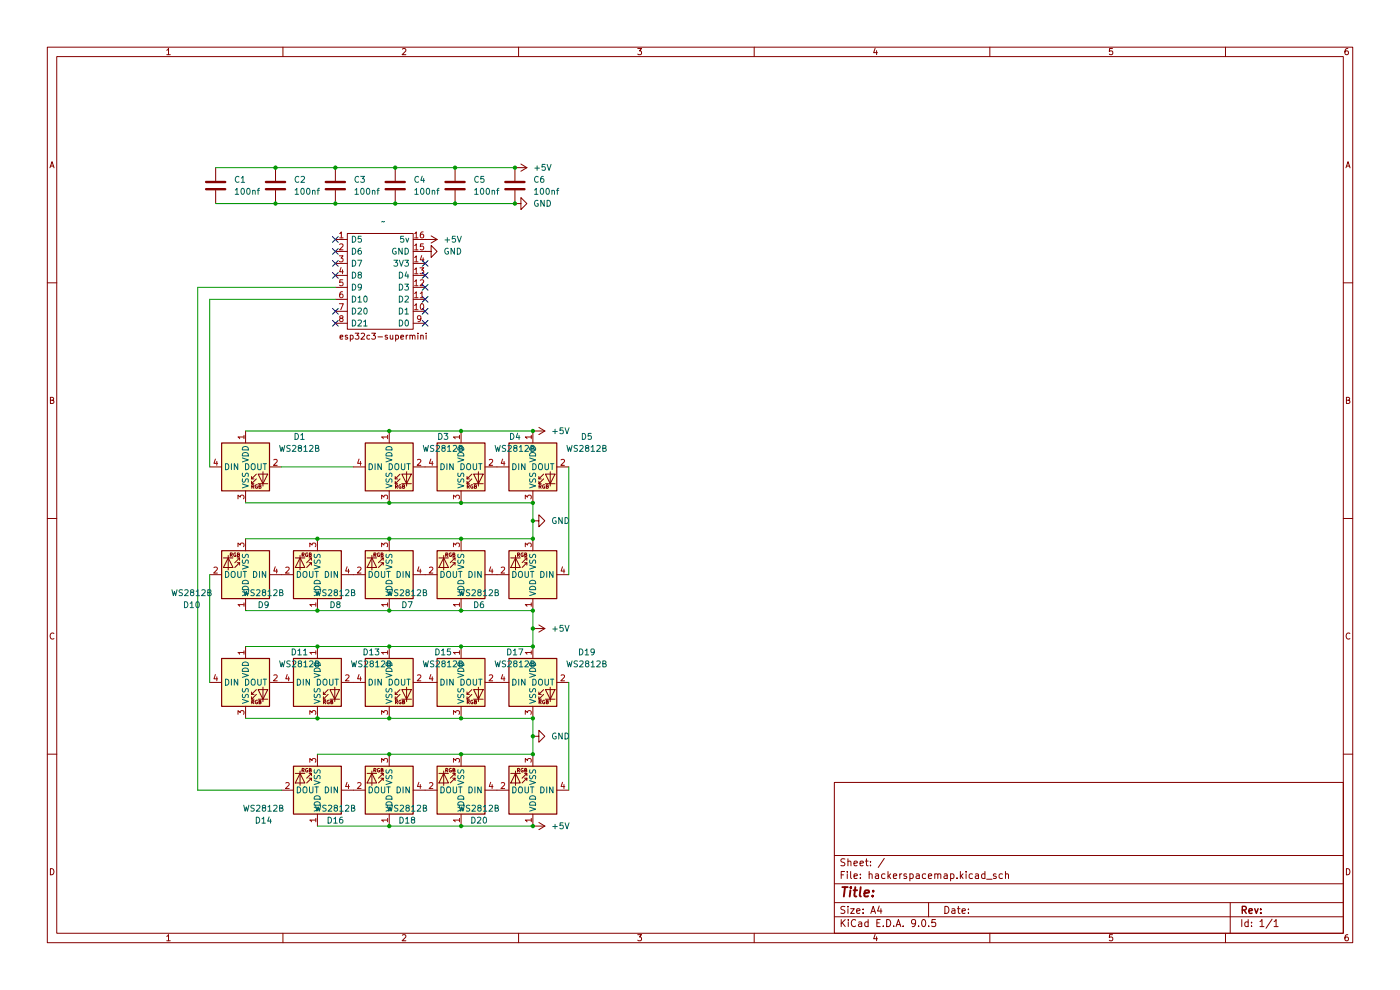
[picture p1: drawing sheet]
(kicad_sch
 (version 20250114)
 (generator "eeschema")
 (generator_version "9.0")
 (paper "A4")
 (lib_symbols
  (symbol "Device:C"
   (pin_numbers (hide yes))
   (pin_names
    (offset 0.254)) (exclude_from_sim no) (in_bom yes) (on_board yes)
   (property "Reference" "C" (at 0.635 2.54 0) (effects (font (size 1.27 1.27)) (justify left)))
   (property "Value" "C" (at 0.635 -2.54 0) (effects (font (size 1.27 1.27)) (justify left)))
   (property "Footprint" "" (at 0.9652 -3.81 0) (effects (font (size 1.27 1.27)) (hide yes)))
   (property "Datasheet" "~" (at 0 0 0) (effects (font (size 1.27 1.27)) (hide yes)))
   (property "Description" "Unpolarized capacitor" (at 0 0 0) (effects (font (size 1.27 1.27)) (hide yes)))
   (symbol "C_0_1"
    (polyline (pts (xy -2.032 0.762) (xy 2.032 0.762)) (stroke (width 0.508) (type default)) (fill (type none)))
    (polyline (pts (xy -2.032 -0.762) (xy 2.032 -0.762)) (stroke (width 0.508) (type default)) (fill (type none))))
   (symbol "C_1_1"
    (pin passive line (at 0 3.81 270) (length 2.794) (name "~" (effects (font (size 1.27 1.27)))) (number "1" (effects (font (size 1.27 1.27)))))
    (pin passive line (at 0 -3.81 90) (length 2.794) (name "~" (effects (font (size 1.27 1.27)))) (number "2" (effects (font (size 1.27 1.27))))))
   (embedded_fonts no))
  (symbol "LED:WS2812B"
   (pin_names
    (offset 0.254)) (exclude_from_sim no) (in_bom yes) (on_board yes)
   (property "Reference" "D" (at 5.08 5.715 0) (effects (font (size 1.27 1.27)) (justify right bottom)))
   (property "Value" "WS2812B" (at 1.27 -5.715 0) (effects (font (size 1.27 1.27)) (justify left top)))
   (property "Footprint" "LED_SMD:LED_WS2812B_PLCC4_5.0x5.0mm_P3.2mm" (at 1.27 -7.62 0) (effects (font (size 1.27 1.27)) (justify left top) (hide yes)))
   (property "Datasheet" "https://cdn-shop.adafruit.com/datasheets/WS2812B.pdf" (at 2.54 -9.525 0) (effects (font (size 1.27 1.27)) (justify left top) (hide yes)))
   (property "Description" "RGB LED with integrated controller" (at 0 0 0) (effects (font (size 1.27 1.27)) (hide yes)))
   (symbol "WS2812B_0_0"
    (text "RGB" (at 2.286 -4.191 0) (effects (font (size 0.762 0.762)))))
   (symbol "WS2812B_0_1"
    (polyline (pts (xy 1.27 -2.54) (xy 1.778 -2.54)) (stroke (width 0) (type default)) (fill (type none)))
    (polyline (pts (xy 1.27 -3.556) (xy 1.778 -3.556)) (stroke (width 0) (type default)) (fill (type none)))
    (polyline (pts (xy 2.286 -1.524) (xy 1.27 -2.54) (xy 1.27 -2.032)) (stroke (width 0) (type default)) (fill (type none)))
    (polyline (pts (xy 2.286 -2.54) (xy 1.27 -3.556) (xy 1.27 -3.048)) (stroke (width 0) (type default)) (fill (type none)))
    (polyline (pts (xy 3.683 -1.016) (xy 3.683 -3.556) (xy 3.683 -4.064)) (stroke (width 0) (type default)) (fill (type none)))
    (polyline (pts (xy 4.699 -1.524) (xy 2.667 -1.524) (xy 3.683 -3.556) (xy 4.699 -1.524)) (stroke (width 0) (type default)) (fill (type none)))
    (polyline (pts (xy 4.699 -3.556) (xy 2.667 -3.556)) (stroke (width 0) (type default)) (fill (type none)))
    (rectangle (start 5.08 5.08) (end -5.08 -5.08) (stroke (width 0.254) (type default)) (fill (type background))))
   (symbol "WS2812B_1_1"
    (pin input line (at -7.62 0 0) (length 2.54) (name "DIN" (effects (font (size 1.27 1.27)))) (number "4" (effects (font (size 1.27 1.27)))))
    (pin power_in line (at 0 7.62 270) (length 2.54) (name "VDD" (effects (font (size 1.27 1.27)))) (number "1" (effects (font (size 1.27 1.27)))))
    (pin power_in line (at 0 -7.62 90) (length 2.54) (name "VSS" (effects (font (size 1.27 1.27)))) (number "3" (effects (font (size 1.27 1.27)))))
    (pin output line (at 7.62 0 180) (length 2.54) (name "DOUT" (effects (font (size 1.27 1.27)))) (number "2" (effects (font (size 1.27 1.27))))))
   (embedded_fonts no))
  (symbol "hsparts:esp32c3" (exclude_from_sim no) (in_bom yes) (on_board yes)
   (property "Reference" "U" (at 0 10.922 0) (effects (font (size 1.27 1.27)) (hide yes)))
   (property "Value" "" (at 0 0 0) (effects (font (size 1.27 1.27))))
   (property "Footprint" "" (at 0 0 0) (effects (font (size 1.27 1.27)) (hide yes)))
   (property "Datasheet" "" (at 0 0 0) (effects (font (size 1.27 1.27)) (hide yes)))
   (property "Description" "" (at 0 0 0) (effects (font (size 1.27 1.27)) (hide yes)))
   (symbol "esp32c3_0_1"
    (rectangle (start -6.35 10.16) (end 7.62 -10.16) (stroke (width 0) (type default)) (fill (type none))))
   (symbol "esp32c3_1_1"
    (text "esp32c3-supermini" (at 1.27 -11.684 0) (effects (font (size 1.27 1.27))))
    (pin passive line (at -8.89 8.89 0) (length 2.54) (name "D5" (effects (font (size 1.27 1.27)))) (number "1" (effects (font (size 1.27 1.27)))))
    (pin passive line (at -8.89 6.35 0) (length 2.54) (name "D6" (effects (font (size 1.27 1.27)))) (number "2" (effects (font (size 1.27 1.27)))))
    (pin passive line (at -8.89 3.81 0) (length 2.54) (name "D7" (effects (font (size 1.27 1.27)))) (number "3" (effects (font (size 1.27 1.27)))))
    (pin passive line (at -8.89 1.27 0) (length 2.54) (name "D8" (effects (font (size 1.27 1.27)))) (number "4" (effects (font (size 1.27 1.27)))))
    (pin passive line (at -8.89 -1.27 0) (length 2.54) (name "D9" (effects (font (size 1.27 1.27)))) (number "5" (effects (font (size 1.27 1.27)))))
    (pin passive line (at -8.89 -3.81 0) (length 2.54) (name "D10" (effects (font (size 1.27 1.27)))) (number "6" (effects (font (size 1.27 1.27)))))
    (pin passive line (at -8.89 -6.35 0) (length 2.54) (name "D20" (effects (font (size 1.27 1.27)))) (number "7" (effects (font (size 1.27 1.27)))))
    (pin passive line (at -8.89 -8.89 0) (length 2.54) (name "D21" (effects (font (size 1.27 1.27)))) (number "8" (effects (font (size 1.27 1.27)))))
    (pin passive line (at 10.16 8.89 180) (length 2.54) (name "5v" (effects (font (size 1.27 1.27)))) (number "16" (effects (font (size 1.27 1.27)))))
    (pin passive line (at 10.16 6.35 180) (length 2.54) (name "GND" (effects (font (size 1.27 1.27)))) (number "15" (effects (font (size 1.27 1.27)))))
    (pin passive line (at 10.16 3.81 180) (length 2.54) (name "3V3" (effects (font (size 1.27 1.27)))) (number "14" (effects (font (size 1.27 1.27)))))
    (pin passive line (at 10.16 1.27 180) (length 2.54) (name "D4" (effects (font (size 1.27 1.27)))) (number "13" (effects (font (size 1.27 1.27)))))
    (pin passive line (at 10.16 -1.27 180) (length 2.54) (name "D3" (effects (font (size 1.27 1.27)))) (number "12" (effects (font (size 1.27 1.27)))))
    (pin passive line (at 10.16 -3.81 180) (length 2.54) (name "D2" (effects (font (size 1.27 1.27)))) (number "11" (effects (font (size 1.27 1.27)))))
    (pin passive line (at 10.16 -6.35 180) (length 2.54) (name "D1" (effects (font (size 1.27 1.27)))) (number "10" (effects (font (size 1.27 1.27)))))
    (pin passive line (at 10.16 -8.89 180) (length 2.54) (name "D0" (effects (font (size 1.27 1.27)))) (number "9" (effects (font (size 1.27 1.27))))))
   (embedded_fonts no))
  (symbol "power:+5V"
   (power)
   (pin_numbers (hide yes))
   (pin_names
    (offset 0) (hide yes)) (exclude_from_sim no) (in_bom yes) (on_board yes)
   (property "Reference" "#PWR" (at 0 -3.81 0) (effects (font (size 1.27 1.27)) (hide yes)))
   (property "Value" "+5V" (at 0 3.556 0) (effects (font (size 1.27 1.27))))
   (property "Footprint" "" (at 0 0 0) (effects (font (size 1.27 1.27)) (hide yes)))
   (property "Datasheet" "" (at 0 0 0) (effects (font (size 1.27 1.27)) (hide yes)))
   (property "Description" "Power symbol creates a global label with name \"+5V\"" (at 0 0 0) (effects (font (size 1.27 1.27)) (hide yes)))
   (symbol "+5V_0_1"
    (polyline (pts (xy -0.762 1.27) (xy 0 2.54)) (stroke (width 0) (type default)) (fill (type none)))
    (polyline (pts (xy 0 2.54) (xy 0.762 1.27)) (stroke (width 0) (type default)) (fill (type none)))
    (polyline (pts (xy 0 0) (xy 0 2.54)) (stroke (width 0) (type default)) (fill (type none))))
   (symbol "+5V_1_1"
    (pin power_in line (at 0 0 90) (length 0) (name "~" (effects (font (size 1.27 1.27)))) (number "1" (effects (font (size 1.27 1.27))))))
   (embedded_fonts no))
  (symbol "power:GND"
   (power)
   (pin_numbers (hide yes))
   (pin_names
    (offset 0) (hide yes)) (exclude_from_sim no) (in_bom yes) (on_board yes)
   (property "Reference" "#PWR" (at 0 -6.35 0) (effects (font (size 1.27 1.27)) (hide yes)))
   (property "Value" "GND" (at 0 -3.81 0) (effects (font (size 1.27 1.27))))
   (property "Footprint" "" (at 0 0 0) (effects (font (size 1.27 1.27)) (hide yes)))
   (property "Datasheet" "" (at 0 0 0) (effects (font (size 1.27 1.27)) (hide yes)))
   (property "Description" "Power symbol creates a global label with name \"GND\" , ground" (at 0 0 0) (effects (font (size 1.27 1.27)) (hide yes)))
   (symbol "GND_0_1"
    (polyline (pts (xy 0 0) (xy 0 -1.27) (xy 1.27 -1.27) (xy 0 -2.54) (xy -1.27 -1.27) (xy 0 -1.27)) (stroke (width 0) (type default)) (fill (type none))))
   (symbol "GND_1_1"
    (pin power_in line (at 0 0 270) (length 0) (name "~" (effects (font (size 1.27 1.27)))) (number "1" (effects (font (size 1.27 1.27))))))
   (embedded_fonts no)))
 (junction
  (at 71.12 35.56)
  (diameter 0)
  (color 0 0 0 0))
 (junction
  (at 82.55 137.16)
  (diameter 0)
  (color 0 0 0 0))
 (junction
  (at 113.03 106.68)
  (diameter 0)
  (color 0 0 0 0))
 (junction
  (at 97.79 152.4)
  (diameter 0)
  (color 0 0 0 0))
 (junction
  (at 113.03 91.44)
  (diameter 0)
  (color 0 0 0 0))
 (junction
  (at 113.03 160.02)
  (diameter 0)
  (color 0 0 0 0))
 (junction
  (at 83.82 35.56)
  (diameter 0)
  (color 0 0 0 0))
 (junction
  (at 113.03 152.4)
  (diameter 0)
  (color 0 0 0 0))
 (junction
  (at 97.79 160.02)
  (diameter 0)
  (color 0 0 0 0))
 (junction
  (at 97.79 129.54)
  (diameter 0)
  (color 0 0 0 0))
 (junction
  (at 113.03 156.21)
  (diameter 0)
  (color 0 0 0 0))
 (junction
  (at 113.03 129.54)
  (diameter 0)
  (color 0 0 0 0))
 (junction
  (at 113.03 110.49)
  (diameter 0)
  (color 0 0 0 0))
 (junction
  (at 97.79 91.44)
  (diameter 0)
  (color 0 0 0 0))
 (junction
  (at 96.52 43.18)
  (diameter 0)
  (color 0 0 0 0))
 (junction
  (at 67.31 129.54)
  (diameter 0)
  (color 0 0 0 0))
 (junction
  (at 67.31 152.4)
  (diameter 0)
  (color 0 0 0 0))
 (junction
  (at 83.82 43.18)
  (diameter 0)
  (color 0 0 0 0))
 (junction
  (at 97.79 114.3)
  (diameter 0)
  (color 0 0 0 0))
 (junction
  (at 58.42 35.56)
  (diameter 0)
  (color 0 0 0 0))
 (junction
  (at 113.03 133.35)
  (diameter 0)
  (color 0 0 0 0))
 (junction
  (at 97.79 137.16)
  (diameter 0)
  (color 0 0 0 0))
 (junction
  (at 82.55 91.44)
  (diameter 0)
  (color 0 0 0 0))
 (junction
  (at 97.79 106.68)
  (diameter 0)
  (color 0 0 0 0))
 (junction
  (at 82.55 152.4)
  (diameter 0)
  (color 0 0 0 0))
 (junction
  (at 113.03 137.16)
  (diameter 0)
  (color 0 0 0 0))
 (junction
  (at 82.55 160.02)
  (diameter 0)
  (color 0 0 0 0))
 (junction
  (at 113.03 114.3)
  (diameter 0)
  (color 0 0 0 0))
 (junction
  (at 96.52 35.56)
  (diameter 0)
  (color 0 0 0 0))
 (junction
  (at 97.79 175.26)
  (diameter 0)
  (color 0 0 0 0))
 (junction
  (at 82.55 114.3)
  (diameter 0)
  (color 0 0 0 0))
 (junction
  (at 58.42 43.18)
  (diameter 0)
  (color 0 0 0 0))
 (junction
  (at 82.55 175.26)
  (diameter 0)
  (color 0 0 0 0))
 (junction
  (at 109.22 43.18)
  (diameter 0)
  (color 0 0 0 0))
 (junction
  (at 67.31 137.16)
  (diameter 0)
  (color 0 0 0 0))
 (junction
  (at 67.31 114.3)
  (diameter 0)
  (color 0 0 0 0))
 (junction
  (at 82.55 129.54)
  (diameter 0)
  (color 0 0 0 0))
 (junction
  (at 82.55 106.68)
  (diameter 0)
  (color 0 0 0 0))
 (junction
  (at 109.22 35.56)
  (diameter 0)
  (color 0 0 0 0))
 (junction
  (at 113.03 175.26)
  (diameter 0)
  (color 0 0 0 0))
 (junction
  (at 71.12 43.18)
  (diameter 0)
  (color 0 0 0 0))
 (no_connect
  (at 90.17 60.96))
 (no_connect
  (at 90.17 63.5))
 (no_connect
  (at 71.12 55.88))
 (no_connect
  (at 71.12 66.04))
 (no_connect
  (at 90.17 55.88))
 (no_connect
  (at 71.12 68.58))
 (no_connect
  (at 90.17 68.58))
 (no_connect
  (at 71.12 58.42))
 (no_connect
  (at 71.12 50.8))
 (no_connect
  (at 90.17 58.42))
 (no_connect
  (at 90.17 66.04))
 (no_connect
  (at 71.12 53.34))
 (wire
  (pts (xy 97.79 114.3) (xy 113.03 114.3))
  (stroke (width 0) (type default)))
 (wire
  (pts (xy 113.03 156.21) (xy 113.03 160.02))
  (stroke (width 0) (type default)))
 (wire
  (pts (xy 97.79 137.16) (xy 113.03 137.16))
  (stroke (width 0) (type default)))
 (wire
  (pts (xy 58.42 43.18) (xy 71.12 43.18))
  (stroke (width 0) (type default)))
 (wire
  (pts (xy 113.03 106.68) (xy 113.03 110.49))
  (stroke (width 0) (type default)))
 (wire
  (pts (xy 97.79 91.44) (xy 113.03 91.44))
  (stroke (width 0) (type default)))
 (wire
  (pts (xy 45.72 43.18) (xy 58.42 43.18))
  (stroke (width 0) (type default)))
 (wire
  (pts (xy 52.07 114.3) (xy 67.31 114.3))
  (stroke (width 0) (type default)))
 (wire
  (pts (xy 52.07 106.68) (xy 82.55 106.68))
  (stroke (width 0) (type default)))
 (wire
  (pts (xy 44.45 121.92) (xy 44.45 144.78))
  (stroke (width 0) (type default)))
 (wire
  (pts (xy 113.03 129.54) (xy 113.03 133.35))
  (stroke (width 0) (type default)))
 (wire
  (pts (xy 97.79 152.4) (xy 113.03 152.4))
  (stroke (width 0) (type default)))
 (wire
  (pts (xy 82.55 91.44) (xy 97.79 91.44))
  (stroke (width 0) (type default)))
 (wire
  (pts (xy 82.55 114.3) (xy 97.79 114.3))
  (stroke (width 0) (type default)))
 (wire
  (pts (xy 67.31 175.26) (xy 82.55 175.26))
  (stroke (width 0) (type default)))
 (wire
  (pts (xy 52.07 91.44) (xy 82.55 91.44))
  (stroke (width 0) (type default)))
 (wire
  (pts (xy 58.42 35.56) (xy 71.12 35.56))
  (stroke (width 0) (type default)))
 (wire
  (pts (xy 82.55 129.54) (xy 97.79 129.54))
  (stroke (width 0) (type default)))
 (wire
  (pts (xy 67.31 160.02) (xy 82.55 160.02))
  (stroke (width 0) (type default)))
 (wire
  (pts (xy 67.31 137.16) (xy 82.55 137.16))
  (stroke (width 0) (type default)))
 (wire
  (pts (xy 120.65 99.06) (xy 120.65 121.92))
  (stroke (width 0) (type default)))
 (wire
  (pts (xy 67.31 129.54) (xy 82.55 129.54))
  (stroke (width 0) (type default)))
 (wire
  (pts (xy 83.82 43.18) (xy 96.52 43.18))
  (stroke (width 0) (type default)))
 (wire
  (pts (xy 59.69 99.06) (xy 74.93 99.06))
  (stroke (width 0) (type default)))
 (wire
  (pts (xy 82.55 106.68) (xy 97.79 106.68))
  (stroke (width 0) (type default)))
 (wire
  (pts (xy 52.07 152.4) (xy 67.31 152.4))
  (stroke (width 0) (type default)))
 (wire
  (pts (xy 82.55 152.4) (xy 97.79 152.4))
  (stroke (width 0) (type default)))
 (wire
  (pts (xy 82.55 160.02) (xy 97.79 160.02))
  (stroke (width 0) (type default)))
 (wire
  (pts (xy 97.79 129.54) (xy 113.03 129.54))
  (stroke (width 0) (type default)))
 (wire
  (pts (xy 82.55 175.26) (xy 97.79 175.26))
  (stroke (width 0) (type default)))
 (wire
  (pts (xy 113.03 152.4) (xy 113.03 156.21))
  (stroke (width 0) (type default)))
 (wire
  (pts (xy 52.07 129.54) (xy 67.31 129.54))
  (stroke (width 0) (type default)))
 (wire
  (pts (xy 44.45 63.5) (xy 71.12 63.5))
  (stroke (width 0) (type default)))
 (wire
  (pts (xy 52.07 137.16) (xy 67.31 137.16))
  (stroke (width 0) (type default)))
 (wire
  (pts (xy 96.52 35.56) (xy 109.22 35.56))
  (stroke (width 0) (type default)))
 (wire
  (pts (xy 83.82 35.56) (xy 96.52 35.56))
  (stroke (width 0) (type default)))
 (wire
  (pts (xy 120.65 144.78) (xy 120.65 167.64))
  (stroke (width 0) (type default)))
 (wire
  (pts (xy 71.12 60.96) (xy 41.91 60.96))
  (stroke (width 0) (type default)))
 (wire
  (pts (xy 44.45 99.06) (xy 44.45 63.5))
  (stroke (width 0) (type default)))
 (wire
  (pts (xy 82.55 137.16) (xy 97.79 137.16))
  (stroke (width 0) (type default)))
 (wire
  (pts (xy 71.12 43.18) (xy 83.82 43.18))
  (stroke (width 0) (type default)))
 (wire
  (pts (xy 96.52 43.18) (xy 109.22 43.18))
  (stroke (width 0) (type default)))
 (wire
  (pts (xy 97.79 175.26) (xy 113.03 175.26))
  (stroke (width 0) (type default)))
 (wire
  (pts (xy 97.79 160.02) (xy 113.03 160.02))
  (stroke (width 0) (type default)))
 (wire
  (pts (xy 41.91 60.96) (xy 41.91 167.64))
  (stroke (width 0) (type default)))
 (wire
  (pts (xy 67.31 152.4) (xy 82.55 152.4))
  (stroke (width 0) (type default)))
 (wire
  (pts (xy 41.91 167.64) (xy 59.69 167.64))
  (stroke (width 0) (type default)))
 (wire
  (pts (xy 97.79 106.68) (xy 113.03 106.68))
  (stroke (width 0) (type default)))
 (wire
  (pts (xy 67.31 114.3) (xy 82.55 114.3))
  (stroke (width 0) (type default)))
 (wire
  (pts (xy 113.03 110.49) (xy 113.03 114.3))
  (stroke (width 0) (type default)))
 (wire
  (pts (xy 113.03 133.35) (xy 113.03 137.16))
  (stroke (width 0) (type default)))
 (wire
  (pts (xy 45.72 35.56) (xy 58.42 35.56))
  (stroke (width 0) (type default)))
 (wire
  (pts (xy 71.12 35.56) (xy 83.82 35.56))
  (stroke (width 0) (type default)))
 (symbol
  (lib_id "LED:WS2812B")
  (at 67.31 121.92 180)
  (unit 1)
  (exclude_from_sim no)
  (in_bom yes)
  (on_board yes)
  (dnp no)
  (fields_autoplaced yes)
  (property "Reference" "D9" (at 55.88 128.3402 0) (effects (font (size 1.27 1.27))))
  (property "Value" "WS2812B" (at 55.88 125.8002 0) (effects (font (size 1.27 1.27))))
  (property "Footprint" "hsparts:XINGLIGHT XL-0807RGBC-WS2812B-S" (at 66.04 114.3 0) (effects (font (size 1.27 1.27)) (justify left top) (hide yes)))
  (property "Datasheet" "https://cdn-shop.adafruit.com/datasheets/WS2812B.pdf" (at 64.77 112.395 0) (effects (font (size 1.27 1.27)) (justify left top) (hide yes)))
  (property "Description" "RGB LED with integrated controller" (at 67.31 121.92 0) (effects (font (size 1.27 1.27)) (hide yes)))
  (pin "2")
  (pin "3")
  (pin "4")
  (pin "1"))
 (symbol
  (lib_id "LED:WS2812B")
  (at 82.55 99.06 0)
  (unit 1)
  (exclude_from_sim no)
  (in_bom yes)
  (on_board yes)
  (dnp no)
  (fields_autoplaced yes)
  (property "Reference" "D3" (at 93.98 92.6398 0) (effects (font (size 1.27 1.27))))
  (property "Value" "WS2812B" (at 93.98 95.1798 0) (effects (font (size 1.27 1.27))))
  (property "Footprint" "hsparts:XINGLIGHT XL-0807RGBC-WS2812B-S" (at 83.82 106.68 0) (effects (font (size 1.27 1.27)) (justify left top) (hide yes)))
  (property "Datasheet" "https://cdn-shop.adafruit.com/datasheets/WS2812B.pdf" (at 85.09 108.585 0) (effects (font (size 1.27 1.27)) (justify left top) (hide yes)))
  (property "Description" "RGB LED with integrated controller" (at 82.55 99.06 0) (effects (font (size 1.27 1.27)) (hide yes)))
  (pin "2")
  (pin "3")
  (pin "4")
  (pin "1"))
 (symbol
  (lib_id "LED:WS2812B")
  (at 97.79 121.92 180)
  (unit 1)
  (exclude_from_sim no)
  (in_bom yes)
  (on_board yes)
  (dnp no)
  (fields_autoplaced yes)
  (property "Reference" "D7" (at 86.36 128.3402 0) (effects (font (size 1.27 1.27))))
  (property "Value" "WS2812B" (at 86.36 125.8002 0) (effects (font (size 1.27 1.27))))
  (property "Footprint" "hsparts:XINGLIGHT XL-0807RGBC-WS2812B-S" (at 96.52 114.3 0) (effects (font (size 1.27 1.27)) (justify left top) (hide yes)))
  (property "Datasheet" "https://cdn-shop.adafruit.com/datasheets/WS2812B.pdf" (at 95.25 112.395 0) (effects (font (size 1.27 1.27)) (justify left top) (hide yes)))
  (property "Description" "RGB LED with integrated controller" (at 97.79 121.92 0) (effects (font (size 1.27 1.27)) (hide yes)))
  (pin "2")
  (pin "3")
  (pin "4")
  (pin "1"))
 (symbol
  (lib_id "Device:C")
  (at 71.12 39.37 0)
  (unit 1)
  (exclude_from_sim no)
  (in_bom yes)
  (on_board yes)
  (dnp no)
  (fields_autoplaced yes)
  (property "Reference" "C3" (at 74.93 38.0999 0) (effects (font (size 1.27 1.27)) (justify left)))
  (property "Value" "100nf" (at 74.93 40.6399 0) (effects (font (size 1.27 1.27)) (justify left)))
  (property "Footprint" "Capacitor_SMD:C_0805_2012Metric_Pad1.18x1.45mm_HandSolder" (at 72.0852 43.18 0) (effects (font (size 1.27 1.27)) (hide yes)))
  (property "Datasheet" "~" (at 71.12 39.37 0) (effects (font (size 1.27 1.27)) (hide yes)))
  (property "Description" "Unpolarized capacitor" (at 71.12 39.37 0) (effects (font (size 1.27 1.27)) (hide yes)))
  (pin "1")
  (pin "2"))
 (symbol
  (lib_id "LED:WS2812B")
  (at 82.55 144.78 0)
  (unit 1)
  (exclude_from_sim no)
  (in_bom yes)
  (on_board yes)
  (dnp no)
  (fields_autoplaced yes)
  (property "Reference" "D15" (at 93.98 138.3598 0) (effects (font (size 1.27 1.27))))
  (property "Value" "WS2812B" (at 93.98 140.8998 0) (effects (font (size 1.27 1.27))))
  (property "Footprint" "hsparts:XINGLIGHT XL-0807RGBC-WS2812B-S_B_variant" (at 83.82 152.4 0) (effects (font (size 1.27 1.27)) (justify left top) (hide yes)))
  (property "Datasheet" "https://cdn-shop.adafruit.com/datasheets/WS2812B.pdf" (at 85.09 154.305 0) (effects (font (size 1.27 1.27)) (justify left top) (hide yes)))
  (property "Description" "RGB LED with integrated controller" (at 82.55 144.78 0) (effects (font (size 1.27 1.27)) (hide yes)))
  (pin "2")
  (pin "3")
  (pin "4")
  (pin "1"))
 (symbol
  (lib_id "power:+5V")
  (at 90.17 50.8 270)
  (unit 1)
  (exclude_from_sim no)
  (in_bom yes)
  (on_board yes)
  (dnp no)
  (fields_autoplaced yes)
  (property "Reference" "#PWR02" (at 86.36 50.8 0) (effects (font (size 1.27 1.27)) (hide yes)))
  (property "Value" "+5V" (at 93.98 50.7999 90) (effects (font (size 1.27 1.27)) (justify left)))
  (property "Footprint" "" (at 90.17 50.8 0) (effects (font (size 1.27 1.27)) (hide yes)))
  (property "Datasheet" "" (at 90.17 50.8 0) (effects (font (size 1.27 1.27)) (hide yes)))
  (property "Description" "Power symbol creates a global label with name \"+5V\"" (at 90.17 50.8 0) (effects (font (size 1.27 1.27)) (hide yes)))
  (pin "1"))
 (symbol
  (lib_id "power:+5V")
  (at 113.03 133.35 270)
  (unit 1)
  (exclude_from_sim no)
  (in_bom yes)
  (on_board yes)
  (dnp no)
  (fields_autoplaced yes)
  (property "Reference" "#PWR06" (at 109.22 133.35 0) (effects (font (size 1.27 1.27)) (hide yes)))
  (property "Value" "+5V" (at 116.84 133.3499 90) (effects (font (size 1.27 1.27)) (justify left)))
  (property "Footprint" "" (at 113.03 133.35 0) (effects (font (size 1.27 1.27)) (hide yes)))
  (property "Datasheet" "" (at 113.03 133.35 0) (effects (font (size 1.27 1.27)) (hide yes)))
  (property "Description" "Power symbol creates a global label with name \"+5V\"" (at 113.03 133.35 0) (effects (font (size 1.27 1.27)) (hide yes)))
  (pin "1"))
 (symbol
  (lib_id "power:GND")
  (at 109.22 43.18 90)
  (unit 1)
  (exclude_from_sim no)
  (in_bom yes)
  (on_board yes)
  (dnp no)
  (fields_autoplaced yes)
  (property "Reference" "#PWR09" (at 115.57 43.18 0) (effects (font (size 1.27 1.27)) (hide yes)))
  (property "Value" "GND" (at 113.03 43.1799 90) (effects (font (size 1.27 1.27)) (justify right)))
  (property "Footprint" "" (at 109.22 43.18 0) (effects (font (size 1.27 1.27)) (hide yes)))
  (property "Datasheet" "" (at 109.22 43.18 0) (effects (font (size 1.27 1.27)) (hide yes)))
  (property "Description" "Power symbol creates a global label with name \"GND\" , ground" (at 109.22 43.18 0) (effects (font (size 1.27 1.27)) (hide yes)))
  (pin "1"))
 (symbol
  (lib_id "Device:C")
  (at 83.82 39.37 0)
  (unit 1)
  (exclude_from_sim no)
  (in_bom yes)
  (on_board yes)
  (dnp no)
  (fields_autoplaced yes)
  (property "Reference" "C4" (at 87.63 38.0999 0) (effects (font (size 1.27 1.27)) (justify left)))
  (property "Value" "100nf" (at 87.63 40.6399 0) (effects (font (size 1.27 1.27)) (justify left)))
  (property "Footprint" "Capacitor_SMD:C_0805_2012Metric_Pad1.18x1.45mm_HandSolder" (at 84.7852 43.18 0) (effects (font (size 1.27 1.27)) (hide yes)))
  (property "Datasheet" "~" (at 83.82 39.37 0) (effects (font (size 1.27 1.27)) (hide yes)))
  (property "Description" "Unpolarized capacitor" (at 83.82 39.37 0) (effects (font (size 1.27 1.27)) (hide yes)))
  (pin "1")
  (pin "2"))
 (symbol
  (lib_id "LED:WS2812B")
  (at 97.79 99.06 0)
  (unit 1)
  (exclude_from_sim no)
  (in_bom yes)
  (on_board yes)
  (dnp no)
  (fields_autoplaced yes)
  (property "Reference" "D4" (at 109.22 92.6398 0) (effects (font (size 1.27 1.27))))
  (property "Value" "WS2812B" (at 109.22 95.1798 0) (effects (font (size 1.27 1.27))))
  (property "Footprint" "hsparts:XINGLIGHT XL-0807RGBC-WS2812B-S" (at 99.06 106.68 0) (effects (font (size 1.27 1.27)) (justify left top) (hide yes)))
  (property "Datasheet" "https://cdn-shop.adafruit.com/datasheets/WS2812B.pdf" (at 100.33 108.585 0) (effects (font (size 1.27 1.27)) (justify left top) (hide yes)))
  (property "Description" "RGB LED with integrated controller" (at 97.79 99.06 0) (effects (font (size 1.27 1.27)) (hide yes)))
  (pin "2")
  (pin "3")
  (pin "4")
  (pin "1"))
 (symbol
  (lib_id "hsparts:esp32c3")
  (at 80.01 59.69 0)
  (unit 1)
  (exclude_from_sim no)
  (in_bom yes)
  (on_board yes)
  (dnp no)
  (fields_autoplaced yes)
  (property "Reference" "U1" (at 80.01 48.768 0) (effects (font (size 1.27 1.27)) (hide yes)))
  (property "Value" "~" (at 81.28 46.99 0) (effects (font (size 1.27 1.27))))
  (property "Footprint" "hsparts:esp32c3" (at 80.01 59.69 0) (effects (font (size 1.27 1.27)) (hide yes)))
  (property "Datasheet" "" (at 80.01 59.69 0) (effects (font (size 1.27 1.27)) (hide yes)))
  (property "Description" "" (at 80.01 59.69 0) (effects (font (size 1.27 1.27)) (hide yes)))
  (pin "8")
  (pin "1")
  (pin "9")
  (pin "14")
  (pin "10")
  (pin "13")
  (pin "12")
  (pin "11")
  (pin "6")
  (pin "5")
  (pin "4")
  (pin "3")
  (pin "2")
  (pin "16")
  (pin "15")
  (pin "7"))
 (symbol
  (lib_id "power:GND")
  (at 90.17 53.34 90)
  (unit 1)
  (exclude_from_sim no)
  (in_bom yes)
  (on_board yes)
  (dnp no)
  (fields_autoplaced yes)
  (property "Reference" "#PWR01" (at 96.52 53.34 0) (effects (font (size 1.27 1.27)) (hide yes)))
  (property "Value" "GND" (at 93.98 53.3399 90) (effects (font (size 1.27 1.27)) (justify right)))
  (property "Footprint" "" (at 90.17 53.34 0) (effects (font (size 1.27 1.27)) (hide yes)))
  (property "Datasheet" "" (at 90.17 53.34 0) (effects (font (size 1.27 1.27)) (hide yes)))
  (property "Description" "Power symbol creates a global label with name \"GND\" , ground" (at 90.17 53.34 0) (effects (font (size 1.27 1.27)) (hide yes)))
  (pin "1"))
 (symbol
  (lib_id "LED:WS2812B")
  (at 52.07 121.92 180)
  (unit 1)
  (exclude_from_sim no)
  (in_bom yes)
  (on_board yes)
  (dnp no)
  (fields_autoplaced yes)
  (property "Reference" "D10" (at 40.64 128.3402 0) (effects (font (size 1.27 1.27))))
  (property "Value" "WS2812B" (at 40.64 125.8002 0) (effects (font (size 1.27 1.27))))
  (property "Footprint" "hsparts:XINGLIGHT XL-0807RGBC-WS2812B-S" (at 50.8 114.3 0) (effects (font (size 1.27 1.27)) (justify left top) (hide yes)))
  (property "Datasheet" "https://cdn-shop.adafruit.com/datasheets/WS2812B.pdf" (at 49.53 112.395 0) (effects (font (size 1.27 1.27)) (justify left top) (hide yes)))
  (property "Description" "RGB LED with integrated controller" (at 52.07 121.92 0) (effects (font (size 1.27 1.27)) (hide yes)))
  (pin "2")
  (pin "3")
  (pin "4")
  (pin "1"))
 (symbol
  (lib_id "LED:WS2812B")
  (at 82.55 121.92 180)
  (unit 1)
  (exclude_from_sim no)
  (in_bom yes)
  (on_board yes)
  (dnp no)
  (fields_autoplaced yes)
  (property "Reference" "D8" (at 71.12 128.3402 0) (effects (font (size 1.27 1.27))))
  (property "Value" "WS2812B" (at 71.12 125.8002 0) (effects (font (size 1.27 1.27))))
  (property "Footprint" "hsparts:XINGLIGHT XL-0807RGBC-WS2812B-S" (at 81.28 114.3 0) (effects (font (size 1.27 1.27)) (justify left top) (hide yes)))
  (property "Datasheet" "https://cdn-shop.adafruit.com/datasheets/WS2812B.pdf" (at 80.01 112.395 0) (effects (font (size 1.27 1.27)) (justify left top) (hide yes)))
  (property "Description" "RGB LED with integrated controller" (at 82.55 121.92 0) (effects (font (size 1.27 1.27)) (hide yes)))
  (pin "2")
  (pin "3")
  (pin "4")
  (pin "1"))
 (symbol
  (lib_id "Device:C")
  (at 45.72 39.37 0)
  (unit 1)
  (exclude_from_sim no)
  (in_bom yes)
  (on_board yes)
  (dnp no)
  (fields_autoplaced yes)
  (property "Reference" "C1" (at 49.53 38.0999 0) (effects (font (size 1.27 1.27)) (justify left)))
  (property "Value" "100nf" (at 49.53 40.6399 0) (effects (font (size 1.27 1.27)) (justify left)))
  (property "Footprint" "Capacitor_SMD:C_0805_2012Metric_Pad1.18x1.45mm_HandSolder" (at 46.6852 43.18 0) (effects (font (size 1.27 1.27)) (hide yes)))
  (property "Datasheet" "~" (at 45.72 39.37 0) (effects (font (size 1.27 1.27)) (hide yes)))
  (property "Description" "Unpolarized capacitor" (at 45.72 39.37 0) (effects (font (size 1.27 1.27)) (hide yes)))
  (pin "1")
  (pin "2"))
 (symbol
  (lib_id "power:GND")
  (at 113.03 156.21 90)
  (unit 1)
  (exclude_from_sim no)
  (in_bom yes)
  (on_board yes)
  (dnp no)
  (fields_autoplaced yes)
  (property "Reference" "#PWR04" (at 119.38 156.21 0) (effects (font (size 1.27 1.27)) (hide yes)))
  (property "Value" "GND" (at 116.84 156.2099 90) (effects (font (size 1.27 1.27)) (justify right)))
  (property "Footprint" "" (at 113.03 156.21 0) (effects (font (size 1.27 1.27)) (hide yes)))
  (property "Datasheet" "" (at 113.03 156.21 0) (effects (font (size 1.27 1.27)) (hide yes)))
  (property "Description" "Power symbol creates a global label with name \"GND\" , ground" (at 113.03 156.21 0) (effects (font (size 1.27 1.27)) (hide yes)))
  (pin "1"))
 (symbol
  (lib_id "power:+5V")
  (at 109.22 35.56 270)
  (unit 1)
  (exclude_from_sim no)
  (in_bom yes)
  (on_board yes)
  (dnp no)
  (fields_autoplaced yes)
  (property "Reference" "#PWR08" (at 105.41 35.56 0) (effects (font (size 1.27 1.27)) (hide yes)))
  (property "Value" "+5V" (at 113.03 35.5599 90) (effects (font (size 1.27 1.27)) (justify left)))
  (property "Footprint" "" (at 109.22 35.56 0) (effects (font (size 1.27 1.27)) (hide yes)))
  (property "Datasheet" "" (at 109.22 35.56 0) (effects (font (size 1.27 1.27)) (hide yes)))
  (property "Description" "Power symbol creates a global label with name \"+5V\"" (at 109.22 35.56 0) (effects (font (size 1.27 1.27)) (hide yes)))
  (pin "1"))
 (symbol
  (lib_id "power:GND")
  (at 113.03 110.49 90)
  (unit 1)
  (exclude_from_sim no)
  (in_bom yes)
  (on_board yes)
  (dnp no)
  (fields_autoplaced yes)
  (property "Reference" "#PWR03" (at 119.38 110.49 0) (effects (font (size 1.27 1.27)) (hide yes)))
  (property "Value" "GND" (at 116.84 110.4899 90) (effects (font (size 1.27 1.27)) (justify right)))
  (property "Footprint" "" (at 113.03 110.49 0) (effects (font (size 1.27 1.27)) (hide yes)))
  (property "Datasheet" "" (at 113.03 110.49 0) (effects (font (size 1.27 1.27)) (hide yes)))
  (property "Description" "Power symbol creates a global label with name \"GND\" , ground" (at 113.03 110.49 0) (effects (font (size 1.27 1.27)) (hide yes)))
  (pin "1"))
 (symbol
  (lib_id "LED:WS2812B")
  (at 82.55 167.64 180)
  (unit 1)
  (exclude_from_sim no)
  (in_bom yes)
  (on_board yes)
  (dnp no)
  (fields_autoplaced yes)
  (property "Reference" "D16" (at 71.12 174.0602 0) (effects (font (size 1.27 1.27))))
  (property "Value" "WS2812B" (at 71.12 171.5202 0) (effects (font (size 1.27 1.27))))
  (property "Footprint" "hsparts:XINGLIGHT XL-0807RGBC-WS2812B-S" (at 81.28 160.02 0) (effects (font (size 1.27 1.27)) (justify left top) (hide yes)))
  (property "Datasheet" "https://cdn-shop.adafruit.com/datasheets/WS2812B.pdf" (at 80.01 158.115 0) (effects (font (size 1.27 1.27)) (justify left top) (hide yes)))
  (property "Description" "RGB LED with integrated controller" (at 82.55 167.64 0) (effects (font (size 1.27 1.27)) (hide yes)))
  (pin "2")
  (pin "3")
  (pin "4")
  (pin "1"))
 (symbol
  (lib_id "LED:WS2812B")
  (at 67.31 167.64 180)
  (unit 1)
  (exclude_from_sim no)
  (in_bom yes)
  (on_board yes)
  (dnp no)
  (fields_autoplaced yes)
  (property "Reference" "D14" (at 55.88 174.0602 0) (effects (font (size 1.27 1.27))))
  (property "Value" "WS2812B" (at 55.88 171.5202 0) (effects (font (size 1.27 1.27))))
  (property "Footprint" "hsparts:XINGLIGHT XL-0807RGBC-WS2812B-S" (at 66.04 160.02 0) (effects (font (size 1.27 1.27)) (justify left top) (hide yes)))
  (property "Datasheet" "https://cdn-shop.adafruit.com/datasheets/WS2812B.pdf" (at 64.77 158.115 0) (effects (font (size 1.27 1.27)) (justify left top) (hide yes)))
  (property "Description" "RGB LED with integrated controller" (at 67.31 167.64 0) (effects (font (size 1.27 1.27)) (hide yes)))
  (pin "2")
  (pin "3")
  (pin "4")
  (pin "1"))
 (symbol
  (lib_id "LED:WS2812B")
  (at 52.07 144.78 0)
  (unit 1)
  (exclude_from_sim no)
  (in_bom yes)
  (on_board yes)
  (dnp no)
  (fields_autoplaced yes)
  (property "Reference" "D11" (at 63.5 138.3598 0) (effects (font (size 1.27 1.27))))
  (property "Value" "WS2812B" (at 63.5 140.8998 0) (effects (font (size 1.27 1.27))))
  (property "Footprint" "hsparts:XINGLIGHT XL-0807RGBC-WS2812B-S" (at 53.34 152.4 0) (effects (font (size 1.27 1.27)) (justify left top) (hide yes)))
  (property "Datasheet" "https://cdn-shop.adafruit.com/datasheets/WS2812B.pdf" (at 54.61 154.305 0) (effects (font (size 1.27 1.27)) (justify left top) (hide yes)))
  (property "Description" "RGB LED with integrated controller" (at 52.07 144.78 0) (effects (font (size 1.27 1.27)) (hide yes)))
  (pin "2")
  (pin "3")
  (pin "4")
  (pin "1"))
 (symbol
  (lib_id "power:+5V")
  (at 113.03 175.26 270)
  (unit 1)
  (exclude_from_sim no)
  (in_bom yes)
  (on_board yes)
  (dnp no)
  (fields_autoplaced yes)
  (property "Reference" "#PWR07" (at 109.22 175.26 0) (effects (font (size 1.27 1.27)) (hide yes)))
  (property "Value" "+5V" (at 116.84 175.2599 90) (effects (font (size 1.27 1.27)) (justify left)))
  (property "Footprint" "" (at 113.03 175.26 0) (effects (font (size 1.27 1.27)) (hide yes)))
  (property "Datasheet" "" (at 113.03 175.26 0) (effects (font (size 1.27 1.27)) (hide yes)))
  (property "Description" "Power symbol creates a global label with name \"+5V\"" (at 113.03 175.26 0) (effects (font (size 1.27 1.27)) (hide yes)))
  (pin "1"))
 (symbol
  (lib_id "LED:WS2812B")
  (at 113.03 121.92 180)
  (unit 1)
  (exclude_from_sim no)
  (in_bom yes)
  (on_board yes)
  (dnp no)
  (fields_autoplaced yes)
  (property "Reference" "D6" (at 101.6 128.3402 0) (effects (font (size 1.27 1.27))))
  (property "Value" "WS2812B" (at 101.6 125.8002 0) (effects (font (size 1.27 1.27))))
  (property "Footprint" "hsparts:XINGLIGHT XL-0807RGBC-WS2812B-S" (at 111.76 114.3 0) (effects (font (size 1.27 1.27)) (justify left top) (hide yes)))
  (property "Datasheet" "https://cdn-shop.adafruit.com/datasheets/WS2812B.pdf" (at 110.49 112.395 0) (effects (font (size 1.27 1.27)) (justify left top) (hide yes)))
  (property "Description" "RGB LED with integrated controller" (at 113.03 121.92 0) (effects (font (size 1.27 1.27)) (hide yes)))
  (pin "2")
  (pin "3")
  (pin "4")
  (pin "1"))
 (symbol
  (lib_id "Device:C")
  (at 58.42 39.37 0)
  (unit 1)
  (exclude_from_sim no)
  (in_bom yes)
  (on_board yes)
  (dnp no)
  (fields_autoplaced yes)
  (property "Reference" "C2" (at 62.23 38.0999 0) (effects (font (size 1.27 1.27)) (justify left)))
  (property "Value" "100nf" (at 62.23 40.6399 0) (effects (font (size 1.27 1.27)) (justify left)))
  (property "Footprint" "Capacitor_SMD:C_0805_2012Metric_Pad1.18x1.45mm_HandSolder" (at 59.3852 43.18 0) (effects (font (size 1.27 1.27)) (hide yes)))
  (property "Datasheet" "~" (at 58.42 39.37 0) (effects (font (size 1.27 1.27)) (hide yes)))
  (property "Description" "Unpolarized capacitor" (at 58.42 39.37 0) (effects (font (size 1.27 1.27)) (hide yes)))
  (pin "1")
  (pin "2"))
 (symbol
  (lib_id "LED:WS2812B")
  (at 113.03 99.06 0)
  (unit 1)
  (exclude_from_sim no)
  (in_bom yes)
  (on_board yes)
  (dnp no)
  (fields_autoplaced yes)
  (property "Reference" "D5" (at 124.46 92.6398 0) (effects (font (size 1.27 1.27))))
  (property "Value" "WS2812B" (at 124.46 95.1798 0) (effects (font (size 1.27 1.27))))
  (property "Footprint" "hsparts:XINGLIGHT XL-0807RGBC-WS2812B-S" (at 114.3 106.68 0) (effects (font (size 1.27 1.27)) (justify left top) (hide yes)))
  (property "Datasheet" "https://cdn-shop.adafruit.com/datasheets/WS2812B.pdf" (at 115.57 108.585 0) (effects (font (size 1.27 1.27)) (justify left top) (hide yes)))
  (property "Description" "RGB LED with integrated controller" (at 113.03 99.06 0) (effects (font (size 1.27 1.27)) (hide yes)))
  (pin "2")
  (pin "3")
  (pin "4")
  (pin "1"))
 (symbol
  (lib_id "LED:WS2812B")
  (at 67.31 144.78 0)
  (unit 1)
  (exclude_from_sim no)
  (in_bom yes)
  (on_board yes)
  (dnp no)
  (fields_autoplaced yes)
  (property "Reference" "D13" (at 78.74 138.3598 0) (effects (font (size 1.27 1.27))))
  (property "Value" "WS2812B" (at 78.74 140.8998 0) (effects (font (size 1.27 1.27))))
  (property "Footprint" "hsparts:XINGLIGHT XL-0807RGBC-WS2812B-S_C_variant" (at 68.58 152.4 0) (effects (font (size 1.27 1.27)) (justify left top) (hide yes)))
  (property "Datasheet" "https://cdn-shop.adafruit.com/datasheets/WS2812B.pdf" (at 69.85 154.305 0) (effects (font (size 1.27 1.27)) (justify left top) (hide yes)))
  (property "Description" "RGB LED with integrated controller" (at 67.31 144.78 0) (effects (font (size 1.27 1.27)) (hide yes)))
  (pin "2")
  (pin "3")
  (pin "4")
  (pin "1"))
 (symbol
  (lib_id "LED:WS2812B")
  (at 97.79 167.64 180)
  (unit 1)
  (exclude_from_sim no)
  (in_bom yes)
  (on_board yes)
  (dnp no)
  (fields_autoplaced yes)
  (property "Reference" "D18" (at 86.36 174.0602 0) (effects (font (size 1.27 1.27))))
  (property "Value" "WS2812B" (at 86.36 171.5202 0) (effects (font (size 1.27 1.27))))
  (property "Footprint" "hsparts:XINGLIGHT XL-0807RGBC-WS2812B-S_B_variant" (at 96.52 160.02 0) (effects (font (size 1.27 1.27)) (justify left top) (hide yes)))
  (property "Datasheet" "https://cdn-shop.adafruit.com/datasheets/WS2812B.pdf" (at 95.25 158.115 0) (effects (font (size 1.27 1.27)) (justify left top) (hide yes)))
  (property "Description" "RGB LED with integrated controller" (at 97.79 167.64 0) (effects (font (size 1.27 1.27)) (hide yes)))
  (pin "2")
  (pin "3")
  (pin "4")
  (pin "1"))
 (symbol
  (lib_id "LED:WS2812B")
  (at 52.07 99.06 0)
  (unit 1)
  (exclude_from_sim no)
  (in_bom yes)
  (on_board yes)
  (dnp no)
  (fields_autoplaced yes)
  (property "Reference" "D1" (at 63.5 92.6398 0) (effects (font (size 1.27 1.27))))
  (property "Value" "WS2812B" (at 63.5 95.1798 0) (effects (font (size 1.27 1.27))))
  (property "Footprint" "hsparts:XINGLIGHT XL-0807RGBC-WS2812B-S" (at 53.34 106.68 0) (effects (font (size 1.27 1.27)) (justify left top) (hide yes)))
  (property "Datasheet" "https://cdn-shop.adafruit.com/datasheets/WS2812B.pdf" (at 54.61 108.585 0) (effects (font (size 1.27 1.27)) (justify left top) (hide yes)))
  (property "Description" "RGB LED with integrated controller" (at 52.07 99.06 0) (effects (font (size 1.27 1.27)) (hide yes)))
  (pin "2")
  (pin "3")
  (pin "4")
  (pin "1"))
 (symbol
  (lib_id "LED:WS2812B")
  (at 97.79 144.78 0)
  (unit 1)
  (exclude_from_sim no)
  (in_bom yes)
  (on_board yes)
  (dnp no)
  (fields_autoplaced yes)
  (property "Reference" "D17" (at 109.22 138.3598 0) (effects (font (size 1.27 1.27))))
  (property "Value" "WS2812B" (at 109.22 140.8998 0) (effects (font (size 1.27 1.27))))
  (property "Footprint" "hsparts:XINGLIGHT XL-0807RGBC-WS2812B-S" (at 99.06 152.4 0) (effects (font (size 1.27 1.27)) (justify left top) (hide yes)))
  (property "Datasheet" "https://cdn-shop.adafruit.com/datasheets/WS2812B.pdf" (at 100.33 154.305 0) (effects (font (size 1.27 1.27)) (justify left top) (hide yes)))
  (property "Description" "RGB LED with integrated controller" (at 97.79 144.78 0) (effects (font (size 1.27 1.27)) (hide yes)))
  (pin "2")
  (pin "3")
  (pin "4")
  (pin "1"))
 (symbol
  (lib_id "power:+5V")
  (at 113.03 91.44 270)
  (unit 1)
  (exclude_from_sim no)
  (in_bom yes)
  (on_board yes)
  (dnp no)
  (fields_autoplaced yes)
  (property "Reference" "#PWR05" (at 109.22 91.44 0) (effects (font (size 1.27 1.27)) (hide yes)))
  (property "Value" "+5V" (at 116.84 91.4399 90) (effects (font (size 1.27 1.27)) (justify left)))
  (property "Footprint" "" (at 113.03 91.44 0) (effects (font (size 1.27 1.27)) (hide yes)))
  (property "Datasheet" "" (at 113.03 91.44 0) (effects (font (size 1.27 1.27)) (hide yes)))
  (property "Description" "Power symbol creates a global label with name \"+5V\"" (at 113.03 91.44 0) (effects (font (size 1.27 1.27)) (hide yes)))
  (pin "1"))
 (symbol
  (lib_id "Device:C")
  (at 109.22 39.37 0)
  (unit 1)
  (exclude_from_sim no)
  (in_bom yes)
  (on_board yes)
  (dnp no)
  (fields_autoplaced yes)
  (property "Reference" "C6" (at 113.03 38.0999 0) (effects (font (size 1.27 1.27)) (justify left)))
  (property "Value" "100nf" (at 113.03 40.6399 0) (effects (font (size 1.27 1.27)) (justify left)))
  (property "Footprint" "Capacitor_SMD:C_0805_2012Metric_Pad1.18x1.45mm_HandSolder" (at 110.1852 43.18 0) (effects (font (size 1.27 1.27)) (hide yes)))
  (property "Datasheet" "~" (at 109.22 39.37 0) (effects (font (size 1.27 1.27)) (hide yes)))
  (property "Description" "Unpolarized capacitor" (at 109.22 39.37 0) (effects (font (size 1.27 1.27)) (hide yes)))
  (pin "1")
  (pin "2"))
 (symbol
  (lib_id "LED:WS2812B")
  (at 113.03 167.64 180)
  (unit 1)
  (exclude_from_sim no)
  (in_bom yes)
  (on_board yes)
  (dnp no)
  (fields_autoplaced yes)
  (property "Reference" "D20" (at 101.6 174.0602 0) (effects (font (size 1.27 1.27))))
  (property "Value" "WS2812B" (at 101.6 171.5202 0) (effects (font (size 1.27 1.27))))
  (property "Footprint" "hsparts:XINGLIGHT XL-0807RGBC-WS2812B-S_C_variant" (at 111.76 160.02 0) (effects (font (size 1.27 1.27)) (justify left top) (hide yes)))
  (property "Datasheet" "https://cdn-shop.adafruit.com/datasheets/WS2812B.pdf" (at 110.49 158.115 0) (effects (font (size 1.27 1.27)) (justify left top) (hide yes)))
  (property "Description" "RGB LED with integrated controller" (at 113.03 167.64 0) (effects (font (size 1.27 1.27)) (hide yes)))
  (pin "2")
  (pin "3")
  (pin "4")
  (pin "1"))
 (symbol
  (lib_id "LED:WS2812B")
  (at 113.03 144.78 0)
  (unit 1)
  (exclude_from_sim no)
  (in_bom yes)
  (on_board yes)
  (dnp no)
  (fields_autoplaced yes)
  (property "Reference" "D19" (at 124.46 138.3598 0) (effects (font (size 1.27 1.27))))
  (property "Value" "WS2812B" (at 124.46 140.8998 0) (effects (font (size 1.27 1.27))))
  (property "Footprint" "hsparts:XINGLIGHT XL-0807RGBC-WS2812B-S" (at 114.3 152.4 0) (effects (font (size 1.27 1.27)) (justify left top) (hide yes)))
  (property "Datasheet" "https://cdn-shop.adafruit.com/datasheets/WS2812B.pdf" (at 115.57 154.305 0) (effects (font (size 1.27 1.27)) (justify left top) (hide yes)))
  (property "Description" "RGB LED with integrated controller" (at 113.03 144.78 0) (effects (font (size 1.27 1.27)) (hide yes)))
  (pin "2")
  (pin "3")
  (pin "4")
  (pin "1"))
 (symbol
  (lib_id "Device:C")
  (at 96.52 39.37 0)
  (unit 1)
  (exclude_from_sim no)
  (in_bom yes)
  (on_board yes)
  (dnp no)
  (fields_autoplaced yes)
  (property "Reference" "C5" (at 100.33 38.0999 0) (effects (font (size 1.27 1.27)) (justify left)))
  (property "Value" "100nf" (at 100.33 40.6399 0) (effects (font (size 1.27 1.27)) (justify left)))
  (property "Footprint" "Capacitor_SMD:C_0805_2012Metric_Pad1.18x1.45mm_HandSolder" (at 97.4852 43.18 0) (effects (font (size 1.27 1.27)) (hide yes)))
  (property "Datasheet" "~" (at 96.52 39.37 0) (effects (font (size 1.27 1.27)) (hide yes)))
  (property "Description" "Unpolarized capacitor" (at 96.52 39.37 0) (effects (font (size 1.27 1.27)) (hide yes)))
  (pin "1")
  (pin "2"))
 (sheet_instances
  (path ""
   (page "1")))
 (embedded_fonts no))
